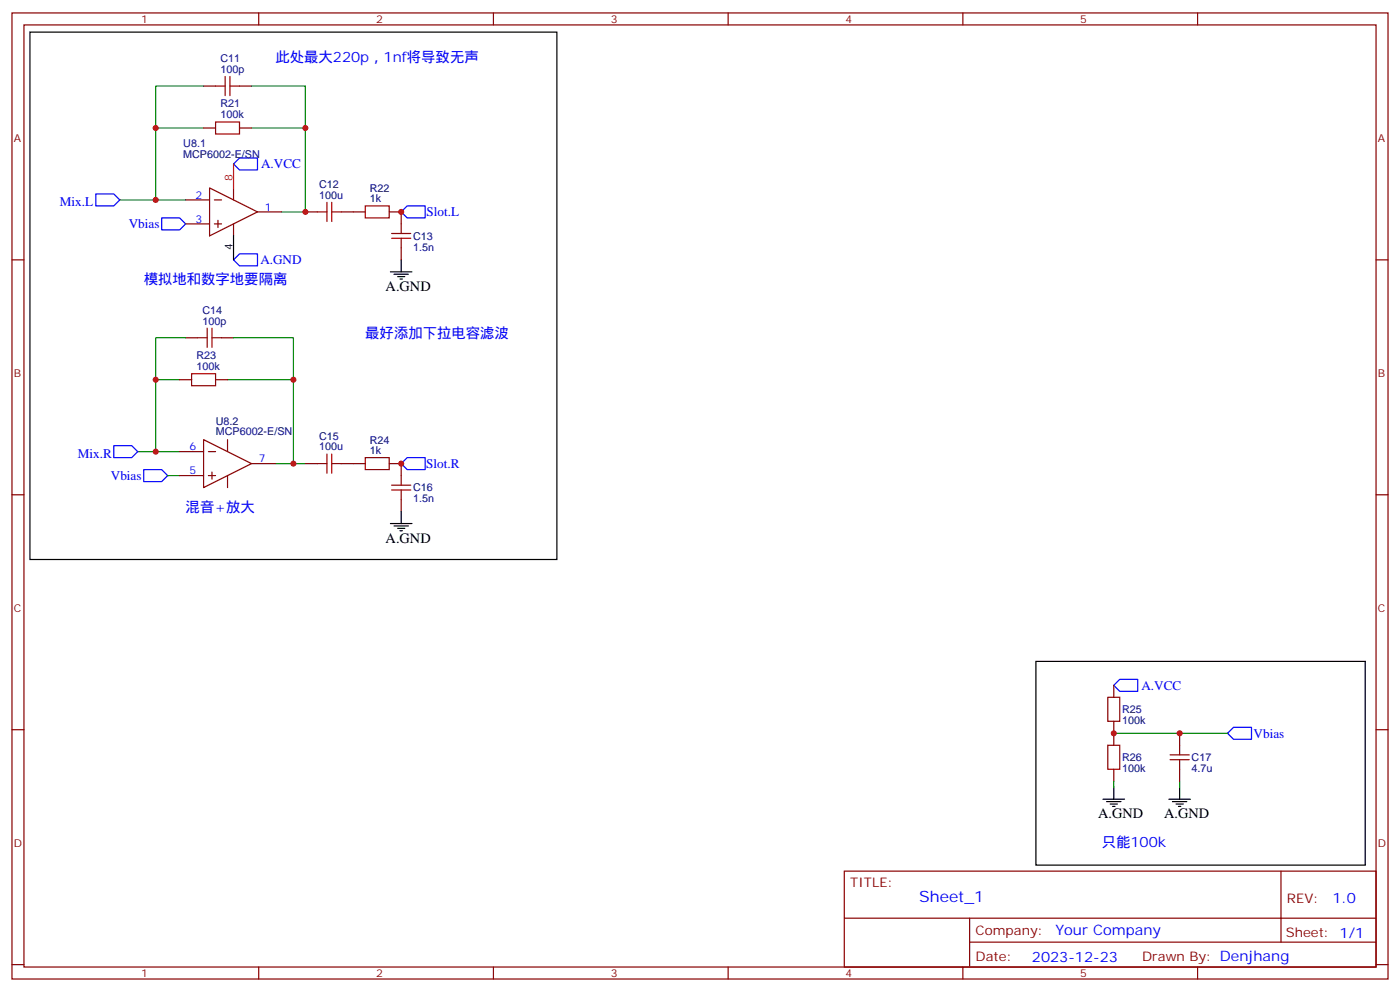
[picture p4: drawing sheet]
<svg xmlns="http://www.w3.org/2000/svg" width="412mm" height="292mm" viewBox="0 0 412 292" stroke-linecap="round" stroke-linejoin="round" font-family="sans-serif">
<g fill="none" stroke="#870000" stroke-width=".35">
<path d="M3.5 3.8h405.4v284.3h-405.4zM7.1 7.3h398.2v277.3h-398.2zM76.2 3.8v3.5M145.3 3.8v3.5M214.5 3.8v3.5M283.6 3.8v3.5M352.8 3.8v3.5M60 25.3h3.5M60 37.7h3.5M70.6 25.3h3.5M70.6 37.7h3.5M54.7 58.8h7"/>
<path d="M61.7 55.3l14.1 7.1-14.1 7zM63.1 58.8h2.2M68.8 55.3v3.5M3.5 76.5h3.6M54.7 65.9h7M63.1 65.9h2.2M64.2 64.8v2.2M68.8 65.9v3.5M75.8 62.4h7.1M90 62.4h3.5M100.5 62.4h7.1M114.7 62.4h3.5v3.5"/>
<path d="M118.2 73v3.5M405.3 76.5h3.6M54.7 99.4h3.5M65.3 99.4h3.5M52.9 111.8h3.5M63.5 111.8h3.5M52.9 140h7.1M52.9 132.9h7.1M60 129.4l14.1 7.1-14.1 7zM61.4 140h2.1M61.4 132.9h2.1M62.4 138.9v2.1"/>
<path d="M67 129.4v3.5M67 140v3.5M74.1 136.5h7M90 136.5h3.5M100.5 136.5h7.1M114.7 136.5h3.5v3.5M3.5 145.6h3.6M118.2 147v3.6M405.3 145.6h3.6M3.5 214.8h3.6M328.1 201.7v3.5M328.1 212.3v7.1"/>
<path d="M347.5 215.8v3.6M405.3 214.8h3.6M328.1 226.4v3.5M347.5 226.4v3.5M248.7 256.4h156.6v28.2h-156.6zM377.3 256.4v20.9M248.7 270.2h156.5M285.6 277.3h119.6M285.6 270.2v14.2M3.5 283.9h3.6M76.2 284.6v3.5M145.3 284.6v3.5"/>
<path d="M214.5 284.6v3.5M283.6 284.6v3.5M352.8 284.6v3.5M405.3 283.9h3.6"/>
</g>
<g fill="none" stroke="#000" stroke-width=".35">
<path d="M8.8 9.5h155.2v155.2h-155.2zM68.8 69.4v7.1M118.2 76.5v3.5M115 80h6.4M116.1 80.7h4.2M117.1 81.4h2.1M117.8 82.1h.7M115 154.1h6.4M116.1 154.8h4.2M117.1 155.5h2.1M117.8 156.2h.7M118.2 150.6v3.5"/>
<path d="M305.2 194.7h97v59.9h-97zM324.9 235.2h6.4M326 235.9h4.2M327 236.6h2.1M327.7 237.3h.7M328.1 231.7v3.5M344.3 235.2h6.4M345.4 235.9h4.2M346.4 236.6h2.1M347.1 237.3h.7M347.5 231.7v3.5"/>
</g>
<g fill="none" stroke="#008700" stroke-width=".35">
<path d="M60 37.7h-14.1v21.1M60 25.3h-14.1v12.4M74.1 37.7h15.9v24.7h-7.1M74.1 25.3h15.9v12.4M35.3 58.8h19.4M54.7 99.4h-8.8v12.4M68.8 99.4h17.6v12.4M52.9 111.8h-7v21.1M67 111.8h19.4v24.7h-5.3M40.6 132.9h12.3M49.4 140h3.5M86.4 136.5h3.6"/>
<path d="M328.1 215.8h33.5M328.1 229.9v1.8M347.5 229.9v1.8"/>
</g>
<path d="M28.2 57.1h5.3l1.8 1.7-1.8 1.8h-5.3zM70.6 46.5h5.2v3.5h-5.2l-1.8-1.7zM47.6 64.1h5.3l1.8 1.8-1.8 1.8h-5.3zM68.8 76.5l1.8-1.8h5.2v3.5h-5.2zM119.9 60.6h5.3v3.5h-5.3l-1.7-1.7zM33.5 131.2h5.3l1.8 1.7-1.8 1.8h-5.3zM42.3 138.2h5.3l1.8 1.8-1.8 1.7h-5.3zM119.9 134.7h5.3v3.5h-5.3l-1.7-1.7zM329.8 200h5.3v3.5h-5.3l-1.7-1.8zM361.6 215.8l1.8-1.7h5.3v3.5h-5.3z" fill="none" stroke="#00f" stroke-width=".35"/>
<g fill="none" stroke="#a10000" stroke-width=".35">
<path d="M63.5 35.9h7.1v3.5h-7.1zM63.5 25.3h2.8M66.3 22.5v5.7M67.7 25.3h2.9M67.7 22.5v5.7M96.3 59.5v5.7M97.7 59.5v5.7M93.5 62.4h2.8M97.7 62.4h2.8M107.6 60.6h7.1v3.5h-7.1zM115.4 70.1h5.6M115.4 68.7h5.6"/>
<path d="M118.2 65.9v2.8M118.2 70.1v2.9M58.2 99.4h2.8M61 96.6v5.6M62.4 99.4h2.9M62.4 96.6v5.6M56.4 110h7.1v3.5h-7.1zM93.5 136.5h2.8M96.3 133.6v5.7M97.7 133.6v5.7M97.7 136.5h2.8M107.6 134.7h7.1v3.5h-7.1z"/>
<path d="M118.2 140v2.8M115.4 144.2h5.6M115.4 142.8h5.6M118.2 144.2v2.8M326.3 205.2h3.5v7.1h-3.5zM326.3 219.4h3.5v7h-3.5zM347.5 219.4v2.8M344.7 223.6h5.6M344.7 222.2h5.6M347.5 223.6v2.8"/>
</g>
<path d="M68.8 48.3v7" fill="none" stroke="#f00" stroke-width=".35"/>
<g fill="#c00">
<circle cx="86.4" cy="136.5" r=".88"/>
<circle cx="90" cy="37.7" r=".88"/>
<circle cx="86.4" cy="111.8" r=".88"/>
<circle cx="45.9" cy="58.8" r=".88"/>
<circle cx="45.9" cy="37.7" r=".88"/>
<circle cx="45.9" cy="132.9" r=".88"/>
<circle cx="45.9" cy="111.8" r=".88"/>
<circle cx="90" cy="62.4" r=".88"/>
<circle cx="118.2" cy="62.4" r=".88"/>
<circle cx="118.2" cy="136.5" r=".88"/>
<circle cx="328.1" cy="215.8" r=".88"/>
<circle cx="347.5" cy="215.8" r=".88"/>
</g>
<text font-size="4.6" fill="#00f" x="270.8" y="265.4">Sheet_1</text>
<g font-size="4.2" fill="#00f">
<text x="81.1" y="18.3">此处最大220p，1nf将导致无声</text>
<text x="42.3" y="83.5">模拟地和数字地要隔离</text>
<text x="107.6" y="99.4">最好添加下拉电容滤波</text>
<text x="54.7" y="150.6">混音+放大</text>
<text x="324.6" y="249.3">只能100k</text>
<text x="392.5" y="265.7">1.0</text>
<text x="310.9" y="275.2">Your Company</text>
<text x="304" y="283">2023-12-23</text>
</g>
<g font-size="4.2">
<text x="113.6" y="85.7">A.GND</text>
<text x="113.6" y="159.7">A.GND</text>
<text x="323.5" y="240.9">A.GND</text>
<text x="342.9" y="240.9">A.GND</text>
</g>
<g font-size="3.9" fill="#00f">
<text x="76.9" y="49.5">A.VCC</text>
<text x="17.6" y="60.6">Mix.L</text>
<text x="125.7" y="63.6">Slot.L</text>
<text x="37.9" y="67.2">Vbias</text>
<text x="76.7" y="77.8">A.GND</text>
<text x="22.9" y="134.7">Mix.R</text>
<text x="125.6" y="137.7">Slot.R</text>
<text x="32.7" y="141.2">Vbias</text>
<text x="336.2" y="203">A.VCC</text>
<text x="369.3" y="217.1">Vbias</text>
</g>
<g font-size="3.9" fill="#800">
<text x="250.5" y="261">TITLE:</text>
<text x="379.1" y="265.7">REV:</text>
<text x="287.4" y="275.2">Company:</text>
<text x="378.7" y="275.8">Sheet: 1/1</text>
<text x="287.4" y="282.9">Date:</text>
<text x="336.4" y="282.9">Drawn By: Denjhang</text>
</g>
<g font-size="3.2" fill="#800">
<text x="41.6" y="6.8">1</text>
<text x="110.8" y="6.8">2</text>
<text x="179.9" y="6.8">3</text>
<text x="249.1" y="6.8">4</text>
<text x="318.2" y="6.8">5</text>
<text x="4.1" y="41.9">A</text>
<text x="405.9" y="41.9">A</text>
<text x="4.1" y="111.1">B</text>
<text x="405.9" y="111.1">B</text>
<text x="4.1" y="180.2">C</text>
<text x="405.9" y="180.2">C</text>
<text x="4.1" y="249.3">D</text>
<text x="405.9" y="249.3">D</text>
<text x="41.6" y="287.6">1</text>
<text x="110.8" y="287.6">2</text>
<text x="179.9" y="287.6">3</text>
<text x="249.1" y="287.6">4</text>
<text x="318.2" y="287.6">5</text>
</g>
<g font-size="3.2" fill="#000080">
<text x="64.9" y="21.4">100p</text>
<text x="64.9" y="18.3">C11</text>
<text x="64.9" y="34.9">100k</text>
<text x="64.9" y="31.6">R21</text>
<text x="54" y="46.5">MCP6002-E/SN</text>
<text x="54" y="43.3">U8.1</text>
<text x="94" y="58.5">100u</text>
<text x="94" y="55.3">C12</text>
<text x="108.9" y="59.5">1k</text>
<text x="108.9" y="56.5">R22</text>
<text x="121.7" y="70.6">C13</text>
<text x="121.7" y="73.7">1.5n</text>
<text x="59.6" y="95.5">100p</text>
<text x="59.6" y="92.4">C14</text>
<text x="57.9" y="105.7">R23</text>
<text x="57.9" y="108.9">100k</text>
<text x="63.5" y="125">U8.2</text>
<text x="63.5" y="128.2">MCP6002-E/SN</text>
<text x="94" y="129.4">C15</text>
<text x="108.9" y="130.6">R24</text>
<text x="94" y="132.6">100u</text>
<text x="108.9" y="133.6">1k</text>
<text x="121.7" y="147.8">1.5n</text>
<text x="121.7" y="144.7">C16</text>
<text x="330.6" y="209.9">R25</text>
<text x="330.6" y="213.1">100k</text>
<text x="330.6" y="227.2">100k</text>
<text x="330.6" y="224">R26</text>
<text x="351" y="227.2">4.7u</text>
<text x="351" y="224">C17</text>
</g>
<text font-size="3.2" fill="#f00" x="68.4" y="53.2" transform="rotate(-90 68.4 53.2)">8</text>
<g font-size="3.2" fill="#00f">
<text x="57.6" y="58.5">2</text>
<text x="57.6" y="65.5">3</text>
<text x="78" y="62">1</text>
<text x="55.8" y="132.6">6</text>
<text x="76.2" y="136.1">7</text>
<text x="55.8" y="139.6">5</text>
</g>
<text font-size="3.2" x="68.4" y="73.6" transform="rotate(-90 68.4 73.6)">4</text>
</svg>
